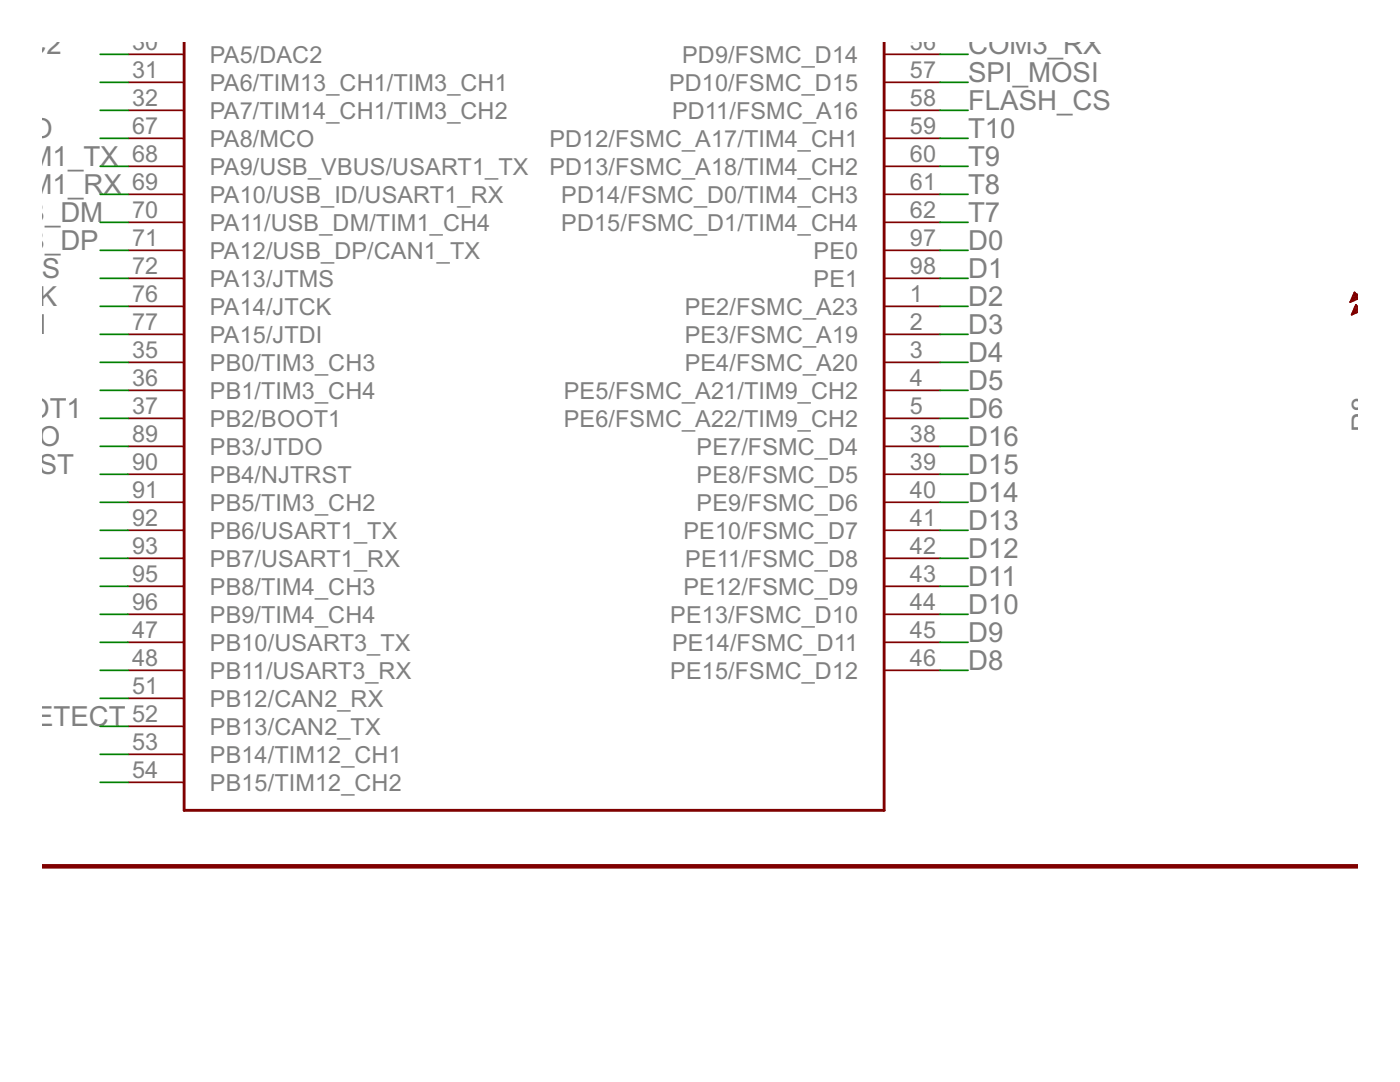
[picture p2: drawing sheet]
<svg xmlns="http://www.w3.org/2000/svg" width="279mm" height="216mm" viewBox="0 0 279 216" stroke-linecap="round" stroke-linejoin="round" font-family="sans-serif">
<path d="M8.5 172.9h262.4z" fill="#800000" stroke="#800000" stroke-width=".91"/>
<g fill="#800000" stroke="#800000" stroke-width=".34">
<path d="M25.6 10.8h11.1z"/>
<path d="M25.6 16.4h11.1z"/>
<path d="M25.6 22h11.1z"/>
<path d="M25.6 27.6h11.1z"/>
<path d="M25.6 33.2h11.1z"/>
<path d="M25.6 38.8h11.1z"/>
<path d="M25.6 44.4h11.1z"/>
<path d="M25.6 50h11.1z"/>
<path d="M25.6 55.5h11.1z"/>
<path d="M25.6 61.1h11.1z"/>
<path d="M25.6 66.7h11.1z"/>
<path d="M25.6 72.3h11.1z"/>
<path d="M25.6 77.9h11.1z"/>
<path d="M25.6 83.5h11.1z"/>
<path d="M25.6 89.1h11.1z"/>
<path d="M25.6 94.6h11.1z"/>
<path d="M25.6 100.2h11.1z"/>
<path d="M25.6 105.8h11.1z"/>
<path d="M25.6 111.4h11.1z"/>
<path d="M25.6 117h11.1z"/>
<path d="M25.6 122.6h11.1z"/>
<path d="M25.6 128.2h11.1z"/>
<path d="M25.6 133.8h11.1z"/>
<path d="M25.6 139.3h11.1z"/>
<path d="M25.6 144.9h11.1z"/>
<path d="M25.6 150.5h11.1z"/>
<path d="M25.6 156.1h11.1z"/>
<path d="M176.4 133.8h11.2z"/>
<path d="M176.4 128.2h11.2z"/>
<path d="M176.4 122.6h11.2z"/>
<path d="M176.4 117h11.2z"/>
<path d="M176.4 111.4h11.2z"/>
<path d="M176.4 105.8h11.2z"/>
<path d="M176.4 100.2h11.2z"/>
<path d="M176.4 94.6h11.2z"/>
<path d="M176.4 89.1h11.2z"/>
<path d="M176.4 83.5h11.2z"/>
<path d="M176.4 77.9h11.2z"/>
<path d="M176.4 72.3h11.2z"/>
<path d="M176.4 66.7h11.2z"/>
<path d="M176.4 61.1h11.2z"/>
<path d="M176.4 55.5h11.2z"/>
<path d="M176.4 50h11.2z"/>
<path d="M176.4 44.4h11.2z"/>
<path d="M176.4 38.8h11.2z"/>
<path d="M176.4 33.2h11.2z"/>
<path d="M176.4 27.6h11.2z"/>
<path d="M176.4 22h11.2z"/>
<path d="M176.4 16.4h11.2z"/>
<path d="M176.4 10.8h11.2z"/>
<path d="M270.9 57.2l-1.4 3.1z"/>
<path d="M270.9 59.7l-1.2 3.1z"/>
<path d="M270.3 58.3l-.8 2z"/>
<path d="M270.3 58.3l.6 1.1z"/>
<path d="M269.5 60.3l1.4-.9z"/>
<path d="M269.6 59.9h.7z"/>
<path d="M269.7 59.6h1.2z"/>
<path d="M269.9 59.3h1z"/>
<path d="M270 59h.9z"/>
<path d="M270.2 58.7h.5z"/>
<path d="M270.3 58.4h.1z"/>
<path d="M270.6 60.8l-.9 2z"/>
<path d="M270.6 60.8l.3 1.2z"/>
<path d="M269.7 62.8l1.2-.8z"/>
<path d="M269.8 62.7h.2z"/>
<path d="M269.9 62.4h.8z"/>
<path d="M270.1 62.1h.8z"/>
<path d="M270.2 61.8h.7z"/>
<path d="M270.3 61.5h.6z"/>
<path d="M270.4 61.2h.5z"/>
</g>
<g fill="#800000" stroke="#800000" stroke-width=".57">
<path d="M36.7 8.5v153.2z"/>
<path d="M176.4 8.5v153.2z"/>
<path d="M36.7 161.7h139.7z"/>
</g>
<g fill="#008000" stroke="#008000" stroke-width=".34">
<path d="M20 55.5h5.6z"/>
<path d="M20 61.1h5.6z"/>
<path d="M20 66.7h5.6z"/>
<path d="M20 89.1h5.6z"/>
<path d="M20 94.6h5.6z"/>
<path d="M20 44.4h5.6z"/>
<path d="M20 50h5.6z"/>
<path d="M187.6 16.4h5.6z"/>
<path d="M20 10.8h5.6z"/>
<path d="M20 27.6h5.6z"/>
<path d="M20 38.8h5.6z"/>
<path d="M20 83.5h5.6z"/>
<path d="M187.6 10.8h5.6z"/>
<path d="M187.6 89.1h5.6z"/>
<path d="M20 122.6h5.6z"/>
<path d="M20 117h5.6z"/>
<path d="M187.6 83.5h5.6z"/>
<path d="M187.6 77.9h5.6z"/>
<path d="M187.6 72.3h5.6z"/>
<path d="M187.6 50h5.6z"/>
<path d="M20 100.2h5.6z"/>
<path d="M20 105.8h5.6z"/>
<path d="M20 111.4h5.6z"/>
<path d="M20 144.9h5.6z"/>
<path d="M187.6 22h5.6z"/>
<path d="M20 156.1h5.6z"/>
<path d="M187.6 38.8h5.6z"/>
<path d="M187.6 66.7h5.6z"/>
<path d="M187.6 61.1h5.6z"/>
<path d="M187.6 55.5h5.6z"/>
<path d="M187.6 94.6h5.6z"/>
<path d="M187.6 100.2h5.6z"/>
<path d="M187.6 105.8h5.6z"/>
<path d="M187.6 111.4h5.6z"/>
<path d="M187.6 117h5.6z"/>
<path d="M187.6 122.6h5.6z"/>
<path d="M187.6 128.2h5.6z"/>
<path d="M187.6 133.8h5.6z"/>
<path d="M20 139.3h5.6z"/>
<path d="M187.6 44.4h5.6z"/>
<path d="M187.6 27.6h5.6z"/>
<path d="M187.6 33.2h5.6z"/>
<path d="M20 150.5h5.6z"/>
<path d="M20 133.8h5.6z"/>
<path d="M20 128.2h5.6z"/>
<path d="M20 16.4h5.6z"/>
<path d="M20 22h5.6z"/>
<path d="M20 72.3h5.6z"/>
<path d="M20 77.9h5.6z"/>
<path d="M20 33.2h5.6z"/>
</g>
<g font-size="6.2" fill="#808080">
<text x="1.6" y="10.8">AC2</text>
<text x="193.2" y="10.8">COM3_RX</text>
<text x="193.2" y="16.4">SPI_MOSI</text>
<text x="193.2" y="22">FLASH_CS</text>
<text x="2.2" y="27.6">CO</text>
<text x="193.2" y="27.6">T10</text>
<text x="1.6" y="33.2">OM1_TX</text>
<text x="193.2" y="33.2">T9</text>
<text x="1.6" y="38.8">OM1_RX</text>
<text x="193.2" y="38.8">T8</text>
<text x="1.6" y="44.4">SB_DM</text>
<text x="193.2" y="44.4">T7</text>
<text x="1.6" y="49.9">SB_DP</text>
<text x="193.2" y="49.9">D0</text>
<text x=".4" y="55.5">TMS</text>
<text x="193.2" y="55.5">D1</text>
<text x=".4" y="61.1">TCK</text>
<text x="193.2" y="61.1">D2</text>
<text x=".4" y="66.7">TDI</text>
<text x="193.2" y="66.7">D3</text>
<text x="193.2" y="77.9">D5</text>
<text x="193.2" y="72.3">D4</text>
<text x="1.3" y="83.5">OOT1</text>
<text x="193.2" y="83.5">D6</text>
<text x=".4" y="89.1">TDO</text>
<text x="193.2" y="89.1">D16</text>
<text x="273.7" y="86.3" transform="rotate(-90 273.7 86.3)">R8</text>
<text x=".4" y="94.6">TRST</text>
<text x="193.2" y="94.6">D15</text>
<text x="193.2" y="100.2">D14</text>
<text x="193.2" y="105.8">D13</text>
<text x="193.2" y="111.4">D12</text>
<text x="193.2" y="117">D11</text>
<text x="193.2" y="122.6">D10</text>
<text x="193.2" y="128.2">D9</text>
<text x="193.2" y="133.8">D8</text>
<text x="0" y="144.9">_DETECT</text>
</g>
<g font-size="5.2" fill="#808080">
<text x="26.4" y="10.1">30</text>
<text x="181.6" y="10.1">56</text>
<text x="26.4" y="15.6">31</text>
<text x="41.9" y="12.5">PA5/DAC2</text>
<text x="136.1" y="12.5">PD9/FSMC_D14</text>
<text x="181.6" y="15.6">57</text>
<text x="26.4" y="21.2">32</text>
<text x="41.9" y="18.1">PA6/TIM13_CH1/TIM3_CH1</text>
<text x="41.9" y="23.7">PA7/TIM14_CH1/TIM3_CH2</text>
<text x="133.5" y="18.1">PD10/FSMC_D15</text>
<text x="134.1" y="23.7">PD11/FSMC_A16</text>
<text x="181.6" y="21.2">58</text>
<text x="26.4" y="26.8">67</text>
<text x="41.9" y="29.3">PA8/MCO</text>
<text x="109.6" y="29.3">PD12/FSMC_A17/TIM4_CH1</text>
<text x="181.6" y="26.8">59</text>
<text x="26.4" y="32.4">68</text>
<text x="41.9" y="34.9">PA9/USB_VBUS/USART1_TX</text>
<text x="109.6" y="34.9">PD13/FSMC_A18/TIM4_CH2</text>
<text x="181.6" y="32.4">60</text>
<text x="26.4" y="38">69</text>
<text x="41.9" y="40.4">PA10/USB_ID/USART1_RX</text>
<text x="112" y="40.4">PD14/FSMC_D0/TIM4_CH3</text>
<text x="181.6" y="38">61</text>
<text x="26.4" y="43.6">70</text>
<text x="41.9" y="46">PA11/USB_DM/TIM1_CH4</text>
<text x="112" y="46">PD15/FSMC_D1/TIM4_CH4</text>
<text x="181.6" y="43.6">62</text>
<text x="26.4" y="49.2">71</text>
<text x="41.9" y="51.6">PA12/USB_DP/CAN1_TX</text>
<text x="162.4" y="51.6">PE0</text>
<text x="181.6" y="49.2">97</text>
<text x="26.4" y="54.8">72</text>
<text x="41.9" y="57.2">PA13/JTMS</text>
<text x="162.4" y="57.2">PE1</text>
<text x="181.6" y="54.8">98</text>
<text x="26.4" y="60.3">76</text>
<text x="26.4" y="65.9">77</text>
<text x="41.9" y="62.8">PA14/JTCK</text>
<text x="136.6" y="62.8">PE2/FSMC_A23</text>
<text x="181.6" y="65.9">2</text>
<text x="181.6" y="60.3">1</text>
<text x="26.4" y="71.5">35</text>
<text x="41.9" y="68.4">PA15/JTDI</text>
<text x="136.6" y="68.4">PE3/FSMC_A19</text>
<text x="181.6" y="71.5">3</text>
<text x="26.4" y="77.1">36</text>
<text x="41.9" y="74">PB0/TIM3_CH3</text>
<text x="136.6" y="74">PE4/FSMC_A20</text>
<text x="181.6" y="77.1">4</text>
<text x="26.4" y="82.7">37</text>
<text x="41.9" y="79.6">PB1/TIM3_CH4</text>
<text x="112.5" y="79.6">PE5/FSMC_A21/TIM9_CH2</text>
<text x="181.6" y="82.7">5</text>
<text x="26.4" y="88.3">89</text>
<text x="41.9" y="85.1">PB2/BOOT1</text>
<text x="112.5" y="85.1">PE6/FSMC_A22/TIM9_CH2</text>
<text x="181.6" y="88.3">38</text>
<text x="26.4" y="93.9">90</text>
<text x="41.9" y="90.7">PB3/JTDO</text>
<text x="139" y="90.7">PE7/FSMC_D4</text>
<text x="181.6" y="93.9">39</text>
<text x="26.4" y="99.5">91</text>
<text x="41.9" y="96.3">PB4/NJTRST</text>
<text x="41.9" y="101.9">PB5/TIM3_CH2</text>
<text x="139" y="101.9">PE9/FSMC_D6</text>
<text x="139" y="96.3">PE8/FSMC_D5</text>
<text x="181.6" y="99.5">40</text>
<text x="26.4" y="105">92</text>
<text x="41.9" y="107.5">PB6/USART1_TX</text>
<text x="136.4" y="107.5">PE10/FSMC_D7</text>
<text x="181.6" y="105">41</text>
<text x="26.4" y="110.6">93</text>
<text x="41.9" y="113.1">PB7/USART1_RX</text>
<text x="136.8" y="113.1">PE11/FSMC_D8</text>
<text x="181.6" y="110.6">42</text>
<text x="26.4" y="116.2">95</text>
<text x="41.9" y="118.7">PB8/TIM4_CH3</text>
<text x="136.4" y="118.7">PE12/FSMC_D9</text>
<text x="181.6" y="116.2">43</text>
<text x="26.4" y="121.8">96</text>
<text x="41.9" y="124.3">PB9/TIM4_CH4</text>
<text x="133.8" y="124.3">PE13/FSMC_D10</text>
<text x="181.6" y="121.8">44</text>
<text x="26.4" y="127.4">47</text>
<text x="41.9" y="129.8">PB10/USART3_TX</text>
<text x="134.1" y="129.8">PE14/FSMC_D11</text>
<text x="181.6" y="127.4">45</text>
<text x="26.4" y="133">48</text>
<text x="41.9" y="135.4">PB11/USART3_RX</text>
<text x="133.8" y="135.4">PE15/FSMC_D12</text>
<text x="181.6" y="133">46</text>
<text x="26.4" y="138.6">51</text>
<text x="41.9" y="141">PB12/CAN2_RX</text>
<text x="26.4" y="144.1">52</text>
<text x="26.4" y="149.7">53</text>
<text x="41.9" y="146.6">PB13/CAN2_TX</text>
<text x="26.4" y="155.3">54</text>
<text x="41.9" y="152.2">PB14/TIM12_CH1</text>
<text x="41.9" y="157.8">PB15/TIM12_CH2</text>
</g>
</svg>
